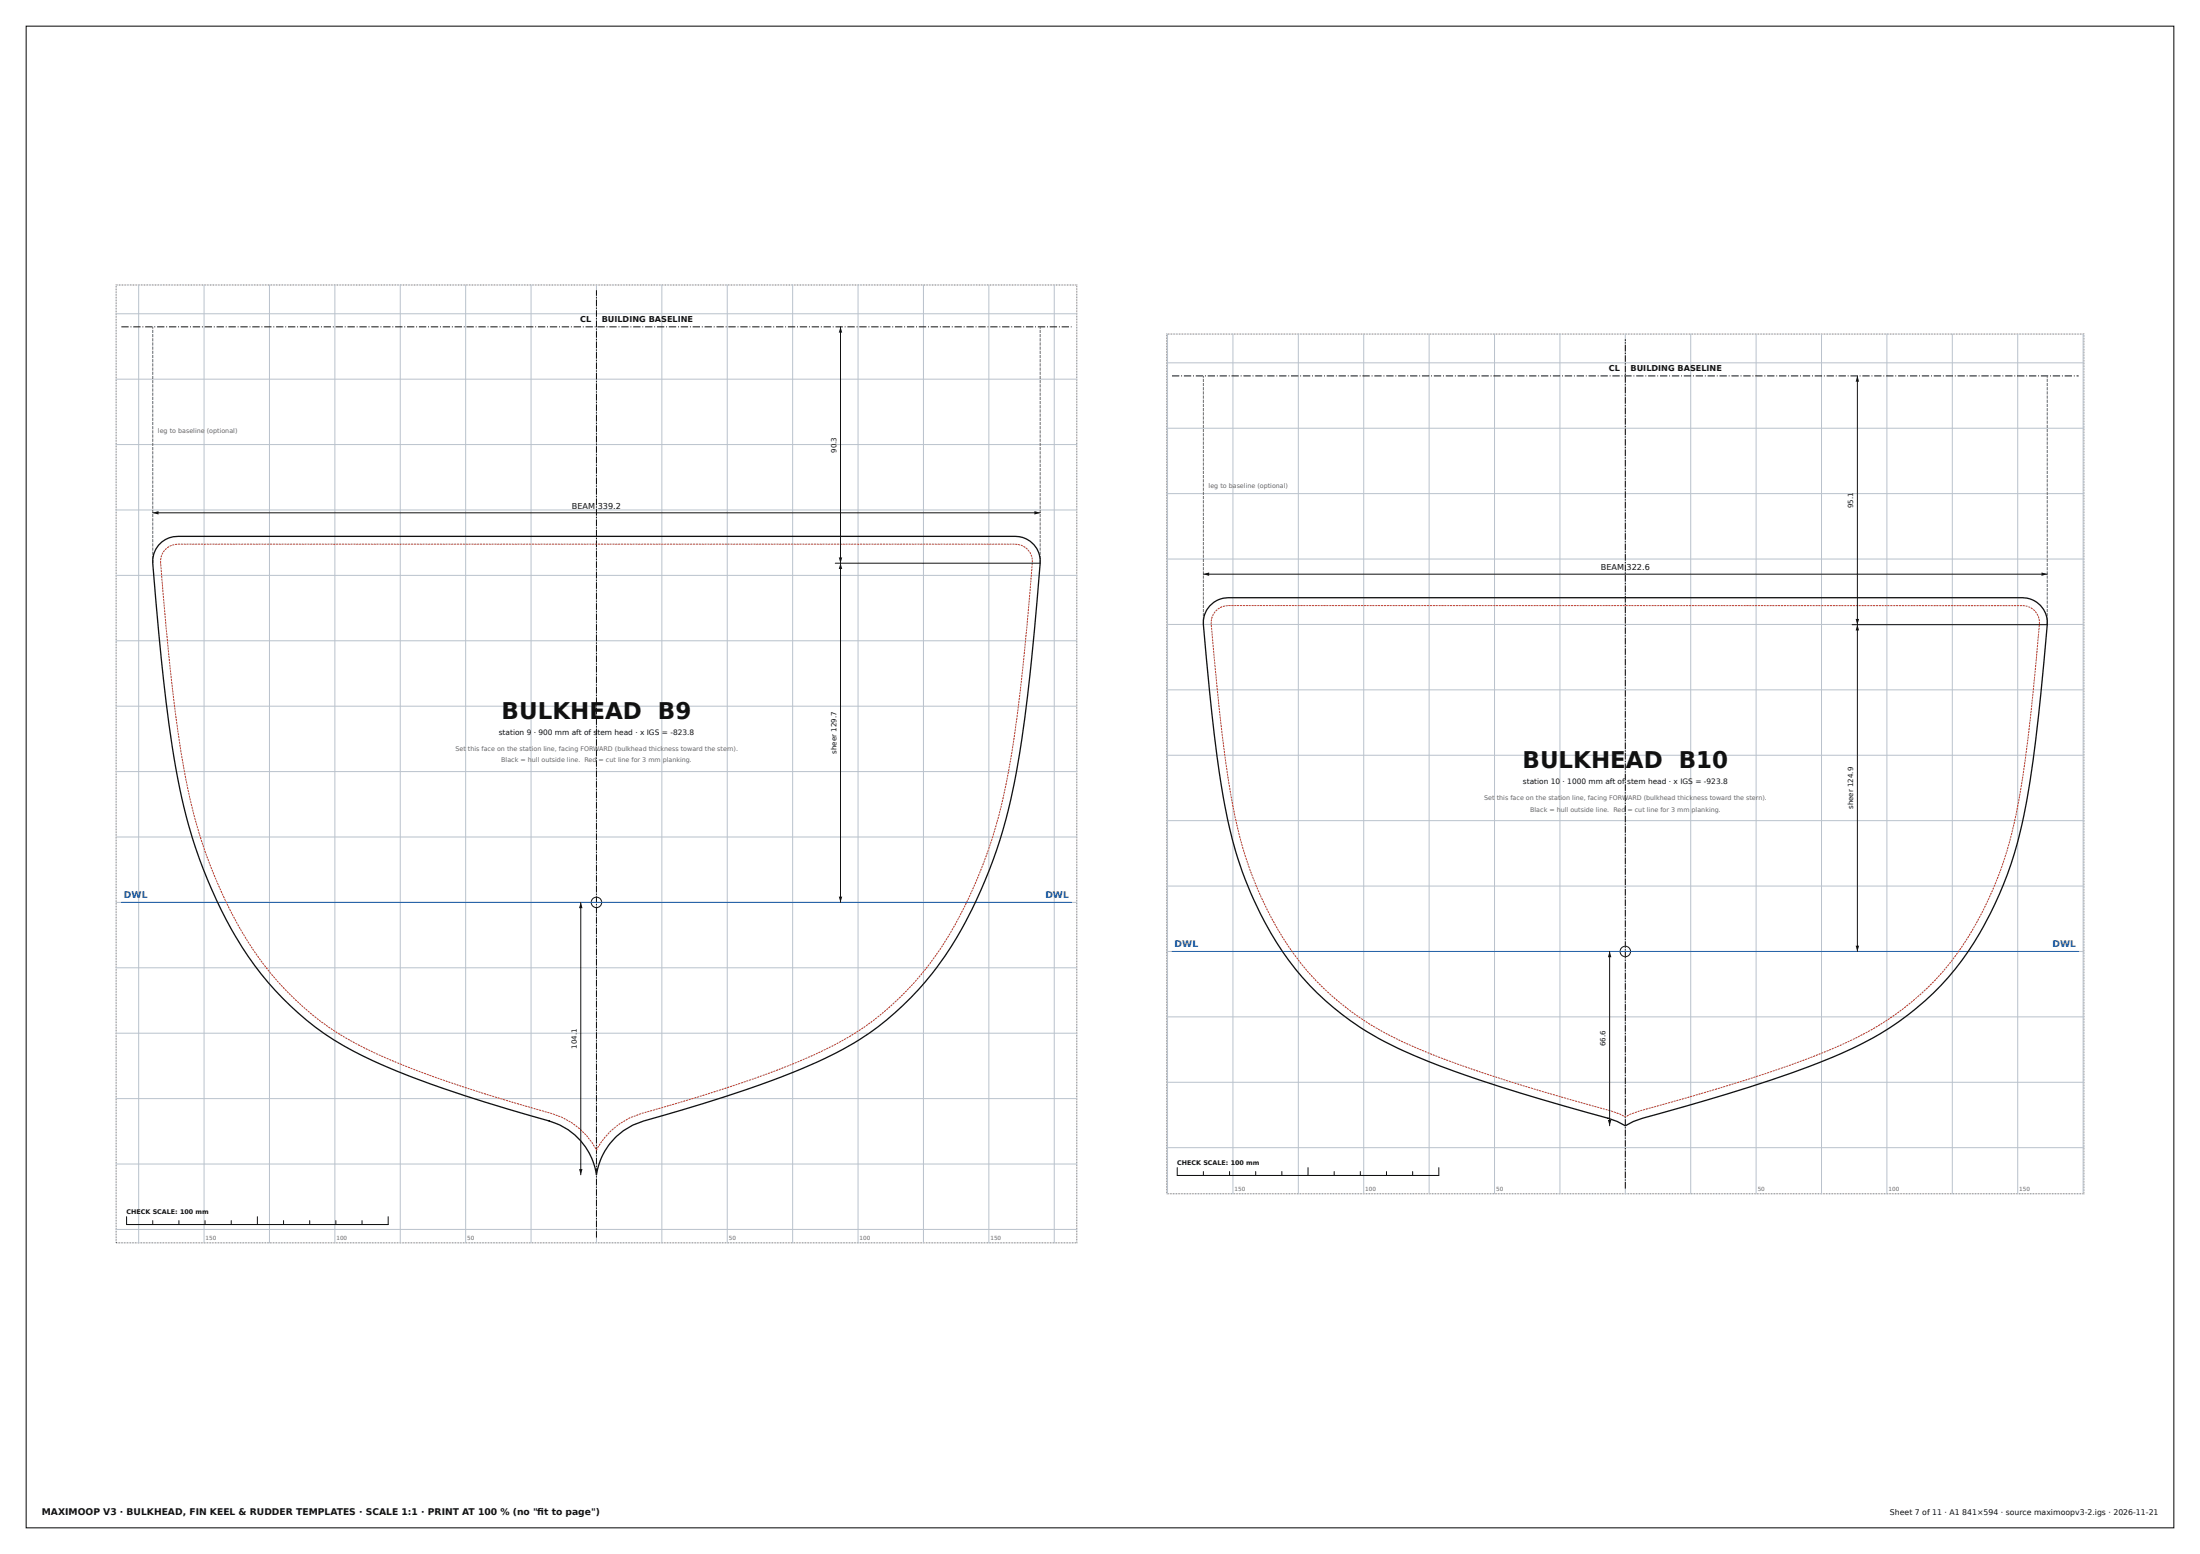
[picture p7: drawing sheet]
<svg xmlns="http://www.w3.org/2000/svg" width="841mm" height="594mm" viewBox="0 0 841 594" stroke-linecap="round" stroke-linejoin="round" font-family="sans-serif">
<path d="M10 10h821v574h-821z" fill="none" stroke="#111" stroke-width=".4"/>
<path d="M44.4 108.9h367.2v366.2h-367.2z" fill="none" stroke="#666" stroke-width=".38" stroke-dasharray=".3 .3" stroke-linecap="butt"/>
<circle cx="228" cy="344.9" r="2" fill="none" stroke="#111" stroke-width=".38"/>
<g fill="#111">
<path d="M58.4 196l2.2-.6v1.3z"/>
<path d="M395.4 195.4l2.2 .6-2.2 .7z"/>
<path d="M320.6 342.7h1.4l-.7 2.2z"/>
<path d="M321.3 215.3l.7 2.2h-1.4z"/>
<path d="M320.6 213.1h1.4l-.7 2.2z"/>
<path d="M321.3 124.9l.7 2.2h-1.4z"/>
<path d="M221.4 446.9h1.3l-.7 2.2z"/>
<path d="M222 344.9l.7 2.2h-1.3z"/>
</g>
<path d="M446 127.7h350.6v328.6h-350.6z" fill="none" stroke="#666" stroke-width=".38" stroke-dasharray=".3 .3" stroke-linecap="butt"/>
<circle cx="621.3" cy="363.7" r="2" fill="none" stroke="#111" stroke-width=".38"/>
<g fill="#111">
<path d="M460 219.5l2.2-.7v1.3z"/>
<path d="M780.4 218.8l2.2 .7-2.2 .6z"/>
<path d="M709.4 361.5h1.3l-.7 2.2z"/>
<path d="M710 238.8l.7 2.2h-1.3z"/>
<path d="M709.4 236.6h1.3l-.7 2.2z"/>
<path d="M710 143.7l.7 2.2h-1.3z"/>
<path d="M614.7 428.1h1.3l-.7 2.2z"/>
<path d="M615.3 363.7l.7 2.2h-1.3z"/>
</g>
<g fill="none" stroke="#b9c2cc" stroke-width=".38">
<path d="M44.4 119.9h367.2M53 108.9v366.2M78 108.9v366.2M103 108.9v366.2M128 108.9v366.2M153 108.9v366.2M178 108.9v366.2M203 108.9v366.2M228 108.9v366.2M253 108.9v366.2M278 108.9v366.2M303 108.9v366.2"/>
<path d="M328 108.9v366.2M353 108.9v366.2M378 108.9v366.2M403 108.9v366.2M446 138.7h350.6M446.3 127.7v328.6M471.3 127.7v328.6M496.3 127.7v328.6M521.3 127.7v328.6M546.3 127.7v328.6M571.3 127.7v328.6M596.3 127.7v328.6"/>
<path d="M621.3 127.7v328.6M646.3 127.7v328.6M671.3 127.7v328.6M696.3 127.7v328.6M721.3 127.7v328.6M746.3 127.7v328.6M771.3 127.7v328.6M796.3 127.7v328.6M44.4 144.9h367.2M44.4 169.9h367.2M446 163.7h350.6M44.4 194.9h367.2"/>
<path d="M446 188.7h350.6M44.4 219.9h367.2M446 213.7h350.6M446 238.7h350.6M44.4 244.9h367.2M44.4 269.9h367.2M446 263.7h350.6M44.4 294.9h367.2M446 288.7h350.6M44.4 319.9h367.2M446 313.7h350.6M446 338.7h350.6"/>
<path d="M44.4 344.9h367.2M44.4 369.9h367.2M446 363.7h350.6M44.4 394.9h367.2M446 388.7h350.6M44.4 419.9h367.2M446 413.7h350.6M446 438.7h350.6M44.4 444.9h367.2M44.4 469.9h367.2"/>
</g>
<path d="M621.3 454.3v-324.6M228 473.1v-362.2" fill="none" stroke="#111" stroke-width=".38" stroke-dasharray="2.5 .5 .5 .5" stroke-linecap="butt"/>
<path d="M46.4 344.9h363.2M448 363.7h346.6" fill="none" stroke="#1f5fa8" stroke-width=".38"/>
<path d="M46.4 124.9h363.2M448 143.7h346.6" fill="none" stroke="#111" stroke-width=".38" stroke-dasharray="2.8 .7 .4 .7" stroke-linecap="butt"/>
<path d="M58.4 215.3v-90.4M397.6 215.3v-90.4M460 238.8v-95.1M782.6 238.8v-95.1" fill="none" stroke="#666" stroke-width=".38" stroke-dasharray="1.2 .4" stroke-linecap="butt"/>
<path d="M60.7 208.3a9.5 9.5 0 0 1 7.5-3.3h319.9a9.5 9.5 0 0 1 9.5 10.3 773.1 773.1 0 0 1-9.4 81.4 183.9 183.9 0 0 1-26.9 68.7 114.4 114.4 0 0 1-54.7 43.1 507.3 507.3 0 0 1-60.5 20 25.2 25.2 0 0 0-18.1 20.6 25.2 25.2 0 0 0-18.1-20.6 476.2 476.2 0 0 1-64.6-21.8 116.8 116.8 0 0 1-60.8-59 202.4 202.4 0 0 1-18.7-62.5 923.7 923.7 0 0 1-7.4-71.6 10.2 10.2 0 0 1 2.3-5.3zM462.4 231.6a9.7 9.7 0 0 1 7.1-3.1h303.6a9.5 9.5 0 0 1 9.5 10.3 709.5 709.5 0 0 1-8 68.2 142.3 142.3 0 0 1-27.2 63.5 113 113 0 0 1-46.9 33.7 553.3 553.3 0 0 1-65.6 21.3l-10.5 3.2-3.1 1.6a54.3 54.3 0 0 0-14.6-5.1 537.8 537.8 0 0 1-66-21.7 109.9 109.9 0 0 1-61.3-59.3 169.2 169.2 0 0 1-13.3-48.8l-2.8-22.7-3.3-33.9a9.6 9.6 0 0 1 2.4-7.2z" fill="none" stroke="#111" stroke-width=".5"/>
<path d="M61.4 215.2a6.5 6.5 0 0 1 6.6-7.2h320a6.5 6.5 0 0 1 6.6 7.2 769.8 769.8 0 0 1-9.3 81 180.9 180.9 0 0 1-26.5 67.5 111.5 111.5 0 0 1-53.3 42 507.6 507.6 0 0 1-60.5 20 27.9 27.9 0 0 0-17 13.9 28 28 0 0 0-17.3-14 473.5 473.5 0 0 1-64.2-21.6 113.8 113.8 0 0 1-59.3-57.6 199.4 199.4 0 0 1-18.4-61.6l-2.3-16.8-1.9-16.8-3.2-36M463 238.7a6.5 6.5 0 0 1 6.6-7.2h303.8a6.5 6.5 0 0 1 6.2 7.2 706.1 706.1 0 0 1-8 67.8 139.3 139.3 0 0 1-26.6 62.1 110 110 0 0 1-45.7 32.8 550.5 550.5 0 0 1-65.2 21.2l-7.2 2-3.7 1.3-1.9 1-2.1-1.1-3.7-1.3a656.8 656.8 0 0 1-68.5-21.6 116.5 116.5 0 0 1-44-28.2 128.1 128.1 0 0 1-29-54.5 370.8 370.8 0 0 1-8.6-56.3l-2.4-25.2" fill="none" stroke="#c0392b" stroke-width=".38" stroke-dasharray=".8 .3" stroke-linecap="butt"/>
<g fill="none" stroke="#111" stroke-width=".38">
<path d="M321.3 124.9v220M710 143.7v220M58.4 196h339.2M319.3 215.3h78.3M460 219.5h322.6M708 238.8h74.6M222 344.9v104.2M615.3 363.7v66.6M450 446.3v3M460 447.8v1.5M470 447.8v1.5M480 447.8v1.5"/>
<path d="M490 447.8v1.5M500 446.3v3M510 447.8v1.5M520 447.8v1.5M530 447.8v1.5M540 447.8v1.5M550 446.3v3M48.4 465.1v3M58.4 466.6v1.5M68.4 466.6v1.5M78.4 466.6v1.5M88.4 466.6v1.5"/>
<path d="M98.4 465.1v3M108.4 466.6v1.5M118.4 466.6v1.5M128.4 466.6v1.5M138.4 466.6v1.5M148.4 465.1v3"/>
</g>
<path d="M450 449.3h100M48.4 468.1h100" fill="none" stroke="#111" stroke-width=".4"/>
<g font-size="8.8" fill="#111">
<text x="191.8" y="274.9">BULKHEAD B9</text>
<text x="582" y="293.7">BULKHEAD B10</text>
</g>
<g font-size="3.5" fill="#1f5fa8">
<text x="47.4" y="343.1">DWL</text>
<text x="399.6" y="343.1">DWL</text>
<text x="449" y="361.8">DWL</text>
<text x="784.6" y="361.8">DWL</text>
</g>
<g font-size="3.5" fill="#111">
<text x="16" y="579">MAXIMOOP V3 · BULKHEAD, FIN KEEL &amp; RUDDER TEMPLATES · SCALE 1:1 · PRINT AT 100 % (no &quot;ft to page&quot;)</text>
<text x="205.4" y="579">i</text>
</g>
<g font-size="3.1" fill="#111">
<text x="221.8" y="123">CL</text>
<text x="230" y="123">BUILDING BASELINE</text>
<text x="615.1" y="141.7">CL</text>
<text x="623.3" y="141.7">BUILDING BASELINE</text>
<text x="218.6" y="194.5">BEAM 339.2</text>
<text x="611.9" y="217.9">BEAM 322.6</text>
</g>
<text font-size="3" fill="#111" x="722.5" y="579">Sheet 7 of 11 · A1 841×594 · source maximoopv3-2.igs · 2026-11-21</text>
<g font-size="2.8" fill="#111">
<text x="190.7" y="280.9">station 9 · 900 mm aft of stem head · x IGS = -823.8</text>
<text x="582.2" y="299.7">station 10 · 1000 mm aft of stem head · x IGS = -923.8</text>
</g>
<g font-size="2.7" fill="#111">
<text x="319.8" y="173.1" transform="rotate(-90 319.8 173.1)">90.3</text>
<text x="708.5" y="194.2" transform="rotate(-90 708.5 194.2)">95.1</text>
<text x="319.8" y="288.2" transform="rotate(-90 319.8 288.2)">sheer 129.7</text>
<text x="708.5" y="309.3" transform="rotate(-90 708.5 309.3)">sheer 124.9</text>
<text x="220.5" y="400.9" transform="rotate(-90 220.5 400.9)">104.1</text>
<text x="613.8" y="400" transform="rotate(-90 613.8 400)">66.6</text>
</g>
<g font-size="2.4" fill="#666">
<text x="60.4" y="165.6">leg to baseline (optional)</text>
<text x="462" y="186.7">leg to baseline (optional)</text>
<text x="174.1" y="286.9">Set this face on the station line, facing FORWARD (bulkhead thickness toward the stern).</text>
<text x="191.6" y="291.4">Black = hull outside line. Red = cut line for 3 mm planking.</text>
<text x="567.4" y="305.7">Set this face on the station line, facing FORWARD (bulkhead thickness toward the stern).</text>
<text x="584.9" y="310.2">Black = hull outside line. Red = cut line for 3 mm planking.</text>
</g>
<g font-size="2.4" fill="#111">
<text x="450" y="445.3">CHECK SCALE: 100 mm</text>
<text x="48.4" y="464.1">CHECK SCALE: 100 mm</text>
</g>
<g font-size="2.2" fill="#666">
<text x="471.9" y="455.3">150</text>
<text x="521.9" y="455.3">100</text>
<text x="571.9" y="455.3">50</text>
<text x="671.9" y="455.3">50</text>
<text x="721.9" y="455.3">100</text>
<text x="771.9" y="455.3">150</text>
<text x="78.6" y="474.1">150</text>
<text x="128.6" y="474.1">100</text>
<text x="178.6" y="474.1">50</text>
<text x="278.6" y="474.1">50</text>
<text x="328.6" y="474.1">100</text>
<text x="378.6" y="474.1">150</text>
</g>
</svg>
